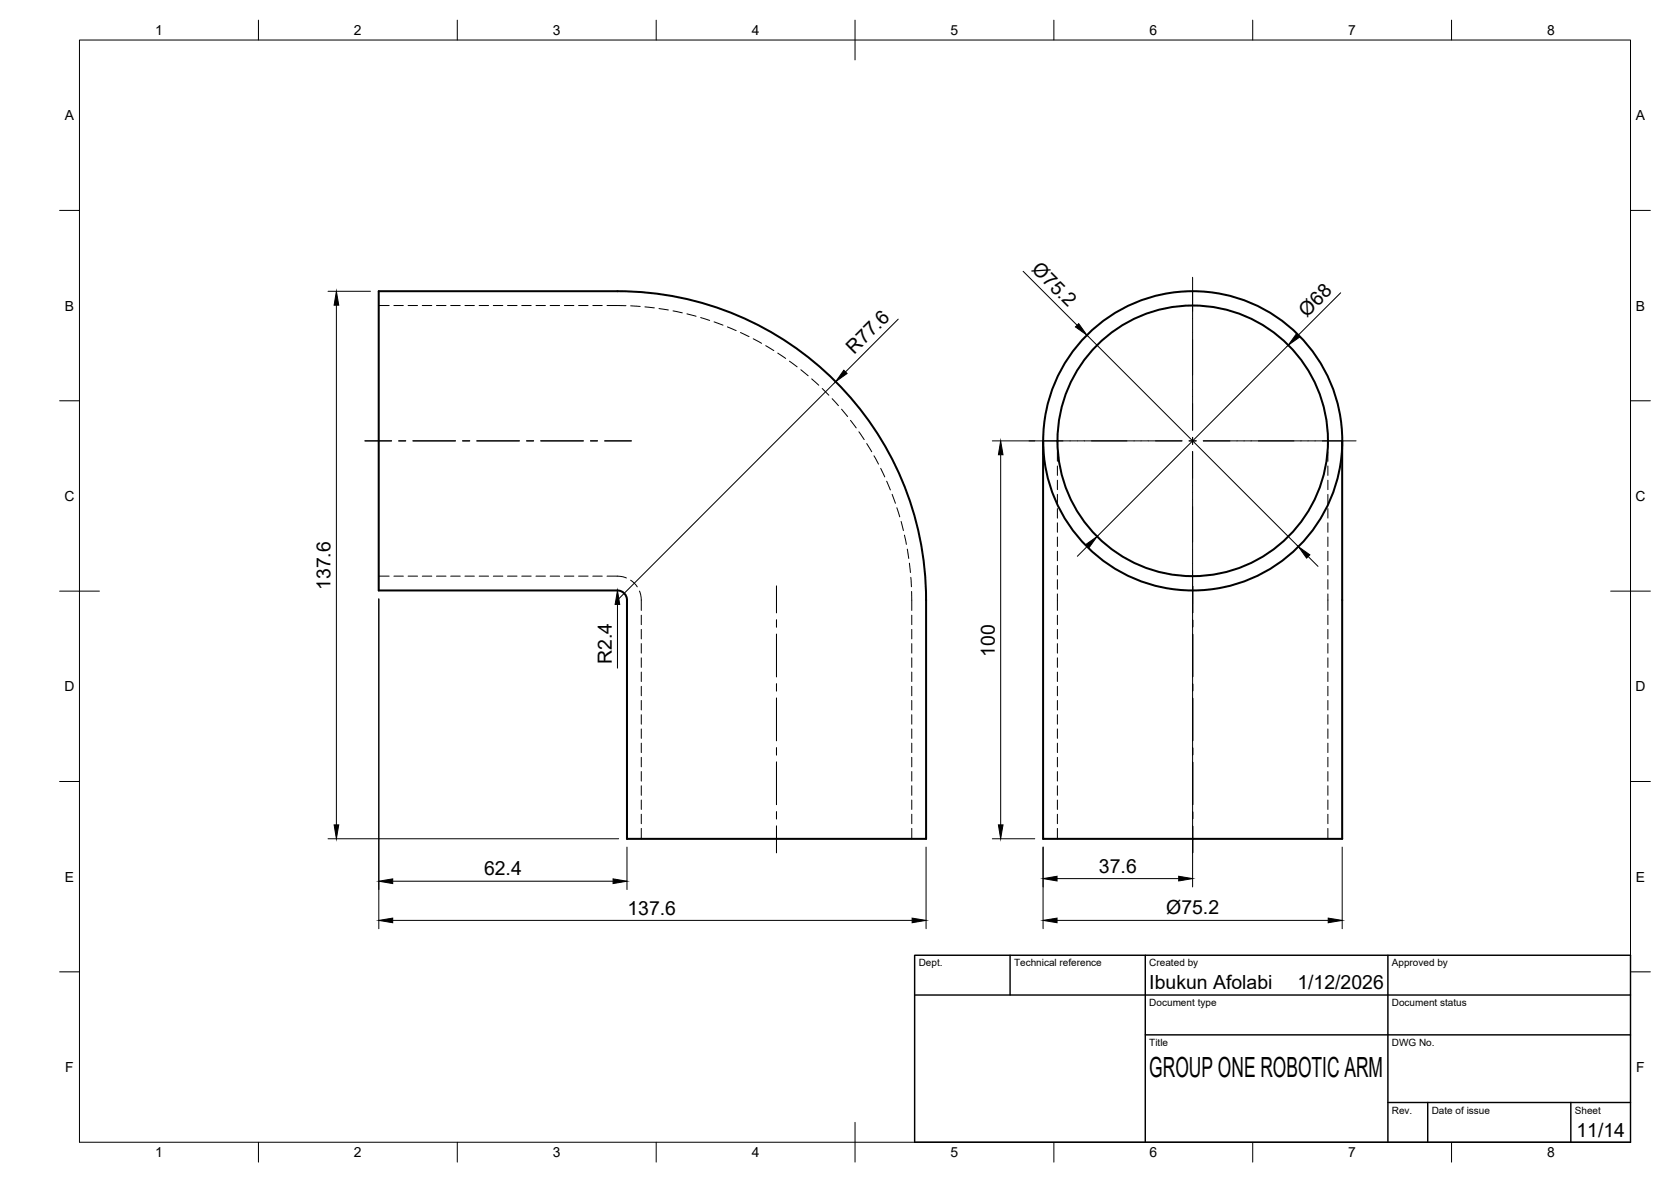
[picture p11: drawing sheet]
<svg xmlns="http://www.w3.org/2000/svg" width="420mm" height="297mm" viewBox="0 0 420 297" stroke-linecap="round" stroke-linejoin="round" font-family="sans-serif">
<!-- layer: Visible -->
<g fill="none" stroke="#000" stroke-width=".51">
<path d="M95.2 73.2h60a77.6 77.6 0 0 1 77.7 77.6v60h-75.3v-60a2.4 2.4 0 0 0-2.4-2.4h-60zM262.3 110.8v100h75.2v-100"/>
<circle cx="299.9" cy="110.8" r="34"/>
<circle cx="299.9" cy="110.8" r="37.6"/>
</g>
<!-- layer: Hidden -->
<g fill="none" stroke="#000" stroke-width=".25">
<path d="M95.2 76.8h2.7M99 76.8h2.4M102.6 76.8h2.4M106.2 76.8h2.4M109.7 76.8h2.4M113.3 76.8h2.4M116.9 76.8h2.4M120.5 76.8h2.4M124 76.8h2.4M127.6 76.8h2.4M131.2 76.8h2.4M134.8 76.8h2.3"/>
<path d="M138.3 76.8h2.4M141.9 76.8h2.4M145.5 76.8h2.4M149.1 76.8h2.3M152.6 76.8h4.8M158.6 76.9l2.4 .1M162.2 77.1l2.3 .3M165.7 77.5l2.3 .4M169.2 78.1l2.4 .5M172.7 78.9l2.3 .6M176.2 79.8l2.2 .7M179.6 80.9l2.2 .8"/>
<path d="M182.9 82.2l2.2 .9M186.2 83.6l2.1 1M189.4 85.1l2.1 1.2M192.5 86.9l2.1 1.2M195.6 88.7l1.9 1.4M198.5 90.8l1.9 1.4M201.4 92.9l1.8 1.5M204.1 95.2l1.8 1.6M206.7 97.6l1.7 1.7M209.2 100.2l1.6 1.7M211.6 102.8l1.5 1.9M213.8 105.6l1.5 1.9"/>
<path d="M216 108.5l1.3 2M217.9 111.5l1.3 2M219.8 114.5l1.1 2.1M221.4 117.7l1.1 2.2M265.9 110.8v1.5M265.9 113.5v2.4M265.9 117.1v2.4M333.9 117.1v2.4M333.9 113.5v2.4M333.9 110.8v1.5M222.9 120.9l1 2.2M224.3 124.2l.8 2.3"/>
<path d="M225.5 127.6l.7 2.3M226.6 131l.6 2.3M227.4 134.5l.5 2.3M228.1 138l.4 2.3M265.9 120.7v2.3M265.9 124.2v2.4M265.9 127.8v2.4M265.9 131.4v2.4M265.9 135v2.3M265.9 138.5v2.4M333.9 138.5v2.4M333.9 135v2.3"/>
<path d="M333.9 131.4v2.4M333.9 127.8v2.4M333.9 124.2v2.4M333.9 120.7v2.3M95.2 144.8h2.7M99 144.8h2.4M102.6 144.8h2.4M106.2 144.8h2.4M109.7 144.8h2.4M113.3 144.8h2.4M116.9 144.8h2.4M120.5 144.8h2.4"/>
<path d="M124 144.8h2.4M127.6 144.8h2.4M131.2 144.8h2.4M134.8 144.8h2.3M138.3 144.8h2.4M141.9 144.8h2.4M145.5 144.8h2.4M149.1 144.8h2.3M152.6 144.8a11.1 11.1 0 0 1 4.6 .3l.3 .2M158.6 145.8l.9 .7 .7 1M160.8 148.5l.1 .3a11.1 11.1 0 0 1 .3 4.6M161.2 154.6v2.4"/>
<path d="M161.2 158.2v2.4M228.7 141.5l.2 2.4M229 145.1l.2 2.4M229.2 148.6l.1 4.8M229.3 154.6v2.4M229.3 158.2v2.4M265.9 142.1v2.4M265.9 145.7v2.4M265.9 149.3v4.1M265.9 154.6v2.4M265.9 158.2v2.4M333.9 145.7v2.4"/>
<path d="M333.9 142.1v2.4M333.9 149.3v4.1M333.9 154.6v2.4M333.9 158.2v2.4M161.2 161.7v2.4M161.2 165.3v2.4M161.2 168.9v2.4M161.2 172.5v2.3M161.2 176v2.4M161.2 179.6v2.4M229.3 161.7v2.4M229.3 165.3v2.4"/>
<path d="M229.3 168.9v2.4M229.3 172.5v2.3M229.3 176v2.4M229.3 179.6v2.4M265.9 161.7v2.4M265.9 165.3v2.4M265.9 168.9v2.4M265.9 172.5v2.3M265.9 176v2.4M265.9 179.6v2.4M333.9 161.7v2.4M333.9 165.3v2.4"/>
<path d="M333.9 168.9v2.4M333.9 172.5v2.3M333.9 176v2.4M333.9 179.6v2.4M161.2 183.2v2.4M161.2 186.8v2.3M161.2 190.3v2.4M161.2 193.9v2.4M161.2 197.5v2.4M229.3 183.2v2.4M229.3 186.8v2.3M229.3 190.3v2.4"/>
<path d="M229.3 193.9v2.4M229.3 197.5v2.4M265.9 183.2v2.4M265.9 186.8v2.3M265.9 190.3v2.4M265.9 193.9v2.4M265.9 197.5v2.4M333.9 183.2v2.4M333.9 186.8v2.3M333.9 190.3v2.4M333.9 193.9v2.4M333.9 197.5v2.4"/>
<path d="M161.2 201v2.4M161.2 204.6v2.4M161.2 208.2v2.6M229.3 201v2.4M229.3 204.6v2.4M229.3 208.2v2.6M265.9 201v2.4M265.9 204.6v2.4M265.9 208.2v2.6M333.9 201v2.4M333.9 204.6v2.4M333.9 208.2v2.6"/>
</g>
<!-- layer: BORDER -->
<g fill="none" stroke="#000" stroke-width=".25">
<path d="M20 10.1h390v276.9h-390zM65 5.1v5M115 5.1v5M165 5.1v5M215 5.1v10M265 5.1v5M315 5.1v5M365 5.1v5M15 52.9h5M410 52.9h5M15 100.7h5M410 100.7h5"/>
<path d="M15 148.6h10M405 148.6h10M15 196.4h5M410 196.4h5M15 244.2h5M410 244.2h5M65 287v5M115 287v5M165 287v5M215 282.1v9.9M265 287v5M315 287v5"/>
<path d="M365 287v5"/>
</g>
<!-- layer: TITLEBLOCK -->
<path d="M230 240.1h180v46.9h-180zM230 250h180M254 240.1v9.9M288 240.1v46.9M349 240.1v46.9M288 260.1h122M349 277.1h61M359 277.1v9.9M395 277.1v9.9" fill="none" stroke="#000" stroke-width=".36"/>
<!-- layer: Smart Centers -->
<g fill="none" stroke="#000" stroke-width=".25">
<path d="M299.9 69.7v38.4M91.8 110.8h6.7M100.2 110.8h1.8M103.8 110.8h10.7M116.3 110.8h1.8M119.9 110.8h10.7M132.4 110.8h1.8M136 110.8h10.7M148.5 110.8h1.7M152 110.8h6.7M258.8 110.8h38.4M299 110.8h1.8"/>
<path d="M299.9 109.9v1.8M299.9 113.5v40.5M302.6 110.8h38.4M195.2 147.3v6.7M195.2 155.8v1.8M195.2 159.4v10.7M299.9 155.8v1.8M299.9 159.4v10.7M195.2 171.9v1.7M195.2 175.4v10.7M299.9 171.9v1.7M299.9 175.4v10.7"/>
<path d="M195.2 187.9v1.8M195.2 191.5v10.7M299.9 187.9v1.8M299.9 191.5v10.7M195.2 204v1.8M195.2 207.6v6.7M299.9 204v1.8M299.9 207.6v6.7"/>
</g>
<!-- layer: FD_Dimensions -->
<g fill="none" stroke="#000" stroke-width=".25">
<path d="M82.5 73.2h10.7M84.6 76.7v130.6M257.3 68.2l13.5 13.5M337.1 73.6l-10.7 10.7M210.1 95.9l-54.8 54.9M225.8 80.2l-13.2 13.3M273.3 84.2l53.2 53.2M323.9 86.7l-48.1 48.1M249.5 110.8h10.7M251.6 114.3v93M273.4 137.3l-2.5 2.5M328.9 139.9l2.5 2.4"/>
<path d="M95.2 150.5v82.9M155.3 151.9v16M299.9 154v68.9M82.5 210.8h73.1M157.6 212.9v10.6M232.9 212.9v20.5M249.5 210.8h10.7M262.3 212.9v20.5M337.5 212.9v20.5M98.7 231.3h130.6M98.7 221.5h55.5M265.8 231.3h68.2"/>
<path d="M265.8 220.8h30.6"/>
</g>
<g fill="#000" stroke="#000" stroke-width=".25">
<path d="M84.6 73.2l.6 3.5h-1.2zM212.2 93l.8 .9-2.9 2zM270.4 82.2l.8-.9 2.1 2.9zM326 83.9l.8 .8-2.9 2zM251.6 110.8l.6 3.5h-1.2zM272.9 136.9l2.9-2.1-2 2.9zM326.5 137.4l2.9 2-.9 .9zM155.3 148.4l.5 3.5h-1.1zM84 207.3h1.2l-.6 3.5zM251 207.3h1.2l-.6 3.5zM95.2 231.3l3.5-.6v1.2zM95.2 221.5l3.5-.6v1.1z"/>
<path d="M154.2 220.9l3.4 .6-3.4 .5zM229.3 230.7l3.6 .6-3.6 .6zM262.3 231.3l3.5-.6v1.2zM262.3 220.8l3.5-.6v1.2zM296.4 220.2l3.5 .6-3.5 .6zM334 230.7l3.5 .6-3.5 .6z"/>
</g>
<text font-size="7" x="289" y="270.6">GROUP ONE ROBOTIC ARM</text>
<g font-size="4.9">
<text x="259.2" y="68" transform="rotate(45 259.2 68)">Ø75.2</text>
<text x="328.6" y="79.9" transform="rotate(-45 328.6 79.9)">Ø68</text>
<text x="214.8" y="89.2" transform="rotate(-45 214.8 89.2)">R77.6</text>
<text x="83.1" y="148.3" transform="rotate(-90 83.1 148.3)">137.6</text>
<text x="153.8" y="166.9" transform="rotate(-90 153.8 166.9)">R2.4</text>
<text x="250.1" y="165" transform="rotate(-90 250.1 165)">100</text>
<text x="121.7" y="220">62.4</text>
<text x="276.3" y="219.3">37.6</text>
<text x="157.8" y="229.8">137.6</text>
<text x="293.2" y="229.8">Ø75.2</text>
<text x="289" y="248.5">Ibukun Afolabi</text>
<text x="326.2" y="248.5">1/12/2026</text>
<text x="396.4" y="285.7">11/14</text>
</g>
<g font-size="3.5">
<text x="39" y="8.8">1</text>
<text x="89" y="8.8">2</text>
<text x="139" y="8.8">3</text>
<text x="189" y="8.8">4</text>
<text x="239" y="8.8">5</text>
<text x="289" y="8.8">6</text>
<text x="339" y="8.8">7</text>
<text x="389" y="8.8">8</text>
<text x="16.3" y="30.2">A</text>
<text x="411.3" y="30.2">A</text>
<text x="16.3" y="78">B</text>
<text x="411.3" y="78">B</text>
<text x="16.2" y="125.9">C</text>
<text x="411.2" y="125.9">C</text>
<text x="16.2" y="173.7">D</text>
<text x="411.2" y="173.7">D</text>
<text x="16.3" y="221.6">E</text>
<text x="411.3" y="221.6">E</text>
<text x="16.4" y="269.4">F</text>
<text x="411.4" y="269.4">F</text>
<text x="39" y="290.8">1</text>
<text x="89" y="290.8">2</text>
<text x="139" y="290.8">3</text>
<text x="189" y="290.8">4</text>
<text x="239" y="290.8">5</text>
<text x="289" y="290.8">6</text>
<text x="339" y="290.8">7</text>
<text x="389" y="290.8">8</text>
</g>
<g font-size="2.5">
<text x="231" y="242.9">Dept.</text>
<text x="255" y="242.9">Technical reference</text>
<text x="289" y="242.9">Created by</text>
<text x="350" y="242.9">Approved by</text>
<text x="289" y="252.8">Document type</text>
<text x="350" y="252.8">Document status</text>
<text x="289" y="262.9">Title</text>
<text x="350" y="262.9">DWG No.</text>
<text x="350" y="279.9">Rev.</text>
<text x="360" y="279.9">Date of issue</text>
<text x="396" y="279.9">Sheet</text>
</g>
</svg>
